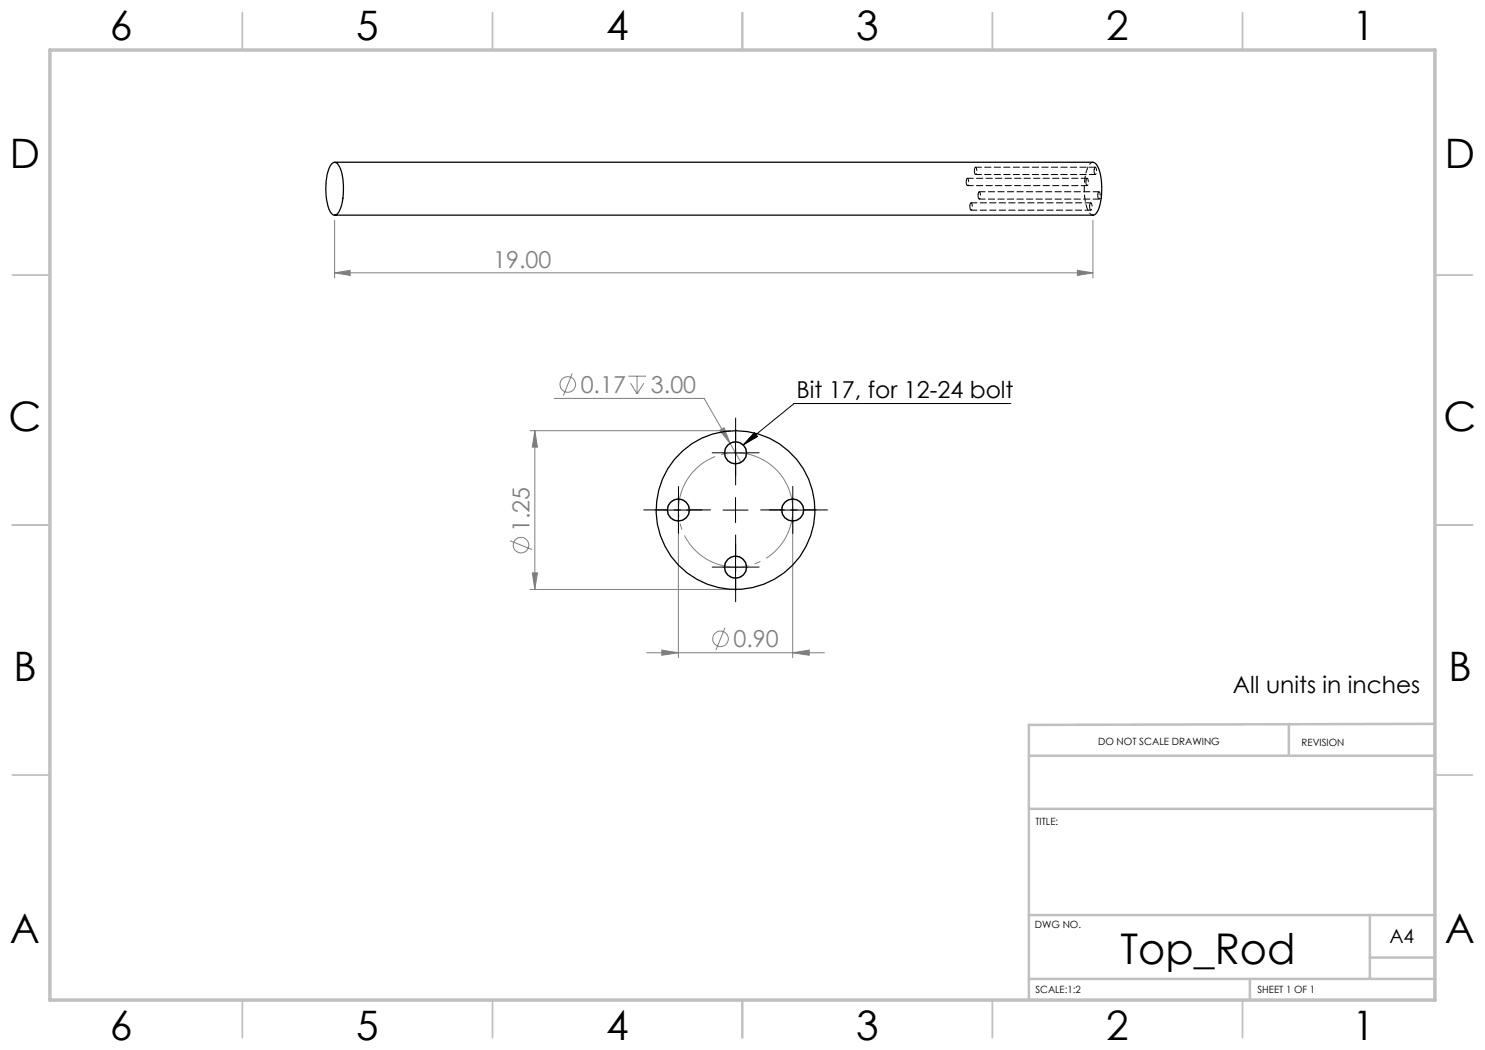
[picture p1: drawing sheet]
<svg xmlns="http://www.w3.org/2000/svg" width="297mm" height="210mm" viewBox="0 0 297 210" stroke-linecap="round" stroke-linejoin="round" font-family="sans-serif">
<g fill="none" stroke="#808080" stroke-width=".2">
<path d="M66.9 54.6l3.1-.5v1zM66.9 44.1v11.5M66.9 54.6h151.7M215.5 54.1l3.1 .5-3.1 .5zM218.6 44.1v11.5M110.8 79.7h30l7.4 12.8M114.4 74.7l-1.7 4.4M125.7 75.2h3.5M126.1 76.7l1.3 2.1M127.4 75.2v3.6M128.8 76.7l-1.4 2.1M106 86.1h40.1"/>
<path d="M107 86.1l.5 3.3h-1zM107 86.1v31.8M143.9 86.1l.9-.5 1.2 3.1zM102 108.2l4.4 1.7M106 117.9h40.1M106.5 114.6h1l-.5 3.3zM135.7 103v28.5M158.5 103v28.5M129.3 130.6h35.6M132.4 130l3.3 .6-3.3 .4zM145 125.5l-1.8 4.5M158.5 130.6l3.4-.6v1z"/>
<circle cx="113.6" cy="76.9" r="1.55"/>
<circle cx="104.2" cy="109" r="1.55"/>
<circle cx="144.1" cy="127.8" r="1.56"/>
</g>
<g fill="none" stroke="#808080" stroke-width=".25">
<circle cx="147.1" cy="90.6" r="2.21"/>
<circle cx="135.7" cy="102" r="2.21"/>
<circle cx="147.1" cy="113.4" r="2.21"/>
<circle cx="158.5" cy="102" r="2.21"/>
</g>
<path d="M135.7 99.5v5M144.6 90.6h5M147.1 88.1v5M147.1 99.5v5M150.9 86.5l.6 .8-2.9 1.7zM158.5 99.5v5M202.2 80.7h-43.4l-10.2 8.3M133.2 102h5M144.6 102h5M144.6 113.4h5M147.1 110.9v5M156 102h5" fill="none" stroke="#000" stroke-width=".2"/>
<path d="M158.1 98.6a11.4 11.4 0 0 0-19.1-4.6 11.4 11.4 0 0 0 4.9 19 11.4 11.4 0 0 0 14.4-13.4l-.2-1" fill="none" stroke="#808080" stroke-width=".2" stroke-dasharray="15.2 1.3 1.3 1.3" stroke-dashoffset=".3" stroke-linecap="butt"/>
<g fill="none" stroke="#c0c0c0" stroke-width=".35">
<path d="M48.5 2.5v7.5M98.5 2.5v7.5M148.5 2.5v7.5M198.5 2.5v7.5M248.5 2.5v7.5M2.5 55h7.5M287 55h7.5M2.5 105h7.5M287 105h7.5M2.5 155h7.5M287 155h7.5M48.5 200v7.5"/>
<path d="M98.5 200v7.5M148.5 200v7.5M198.5 200v7.5M248.5 200v7.5"/>
</g>
<path d="M205.8 151.2h81.2M257.8 144.8v6.4M287 144.8l-81.2 .2v55M205.8 161.8h81.2M205.8 195.8h81.2M205.8 183h81.2M250 195.8v4.2M274 183v12.8M274 191.5h13" fill="none" stroke="#c0c0c0" stroke-width=".5"/>
<path d="M10 10h277v190h-277z" fill="none" stroke="#c0c0c0" stroke-width=".7"/>
<path d="M147.1 97v-13.4M142.1 102h-13.3M147.1 107v13.4M152.1 102h13.4" fill="none" stroke="#000" stroke-width=".2" stroke-dasharray="15.2 1.3 1.3 1.3" stroke-dashoffset="10.5"/>
<g fill="none" stroke="#000" stroke-width=".2" stroke-dasharray="15.2 1.3 1.3 1.3">
<path d="M135.7 99.5v-2.2M144.6 90.6h-2.2M147.1 88.1v-2.2M147.1 93.1v2.2M149.6 90.6h2.2M158.6 99.5v-2.2M133.2 102h-2.2M135.7 104.5v2.2M138.2 102h2.2M144.6 113.4h-2.2M147.1 110.9v-2.2M147.1 115.9v2.2"/>
<path d="M149.6 113.4h2.2M156.1 102h-2.2M158.6 104.5v2.2M161.1 102h2.2"/>
</g>
<g fill="#808080">
<path d="M143.9 86.1l2.1 2.6-1.2-3.1zM132.4 130l3.3 .6-3.3 .4zM158.5 130.6l3.4-.6v1z"/>
<path d="M66.9 54.6l3.1-.5v1zM215.5 54.1l3.1 .5-3.1 .5z"/>
<path d="M107 86.1l.5 3.3h-1zM106.5 114.6h1l-.5 3.3z"/>
</g>
<path d="M150.9 86.5l.6 .8-2.9 1.7z" fill="#000"/>
<g fill="none" stroke="#000" stroke-width=".25">
<path d="M66.5 32.7a.97 .97 0 0 1 1.4 .7 12.4 12.4 0 0 1-.2 9.1 .9 .9 0 0 1-.9 .5 .9 .9 0 0 1-.8-.7 12.1 12.1 0 0 1 .2-9.4zM66.9 32.4l151.8 .1a2.4 2.4 0 0 1 1.3 2 12.6 12.6 0 0 1-.6 8 .84 .84 0 0 1-.8 .5h-151.7"/>
<circle cx="147.1" cy="90.6" r="2.2"/>
<circle cx="135.7" cy="102" r="2.2"/>
<circle cx="147.1" cy="102" r="15.9"/>
<circle cx="147.1" cy="113.4" r="2.2"/>
<circle cx="158.6" cy="102" r="2.2"/>
</g>
<path d="M218.6 32.4a2 2 0 0 0-1.3 1.8 12.9 12.9 0 0 0 .4 8.1 1.16 1.16 0 0 0 .9 .7" fill="none" stroke="#000" stroke-width=".2" stroke-dasharray="1.3 .6" stroke-dashoffset=".5"/>
<path d="M193.2 36.1l.3-.4a1.22 1.22 0 0 1 0 1.4l-.2-.4-.1-.6M194.9 33.9l.2-.5a1.22 1.22 0 0 1 0 1.5l-.2-.4v-.6M195.6 38.8l.2-.4a1.22 1.22 0 0 1 .1 1.4l-.3-.4v-.6M217.2 36.1l.2-.4a1.22 1.22 0 0 1 0 1.4l-.2-.4v-.6M218.8 33.9l.3-.5a1.22 1.22 0 0 1 0 1.5l-.3-.4v-.6M219.6 38.8l.2-.4a1.22 1.22 0 0 1 0 1.4l-.2-.4v-.6M194 41l.2-.4a1.22 1.22 0 0 1 0 1.4l-.2-.4v-.6M217.9 41l.3-.4a1.22 1.22 0 0 1 0 1.4l-.3-.4v-.6" fill="none" stroke="#000" stroke-width=".2" stroke-dasharray="1.3 .6"/>
<path d="M193.5 37.1h23.9M195.1 34.9h24M195.9 39.8h23.9M217.4 35.7h-23.9M219.1 33.4h-24M219.8 38.4h-23.9M194.2 42h24M218.2 40.6h-24" fill="none" stroke="#000" stroke-width=".2" stroke-dasharray="1.3 .6" stroke-dashoffset=".1"/>
<text font-size="8.5" x="224.1" y="192.7">Top_Rod</text>
<g font-size="8.1">
<text x="22" y="8">6</text>
<text x="71.2" y="8">5</text>
<text x="121.2" y="8">4</text>
<text x="171.3" y="8">3</text>
<text x="221.3" y="8">2</text>
<text x="270.5" y="8">1</text>
<text x="2" y="33.6">D</text>
<text x="289" y="33.6">D</text>
<text x="1.7" y="86.1">C</text>
<text x="288.7" y="86.1">C</text>
<text x="2.7" y="136.1">B</text>
<text x="289.7" y="136.1">B</text>
<text x="2" y="188.6">A</text>
<text x="289" y="188.6">A</text>
<text x="22" y="208">6</text>
<text x="71.2" y="208">5</text>
<text x="121.2" y="208">4</text>
<text x="171.3" y="208">3</text>
<text x="221.3" y="208">2</text>
<text x="270.5" y="208">1</text>
</g>
<g font-size="4.7" fill="#808080">
<text x="98.6" y="53.5">19.00</text>
<text x="116.1" y="78.6">0.17</text>
<text x="130.2" y="78.6">3.00</text>
<text x="105.9" y="106.4" transform="rotate(-90 105.9 106.4)">1.25</text>
<text x="146.7" y="129.5">0.90</text>
</g>
<g font-size="4.7">
<text x="159.3" y="79.7">Bit 17, for 12-24 bolt</text>
<text x="246.6" y="138.6">All units in inches</text>
</g>
<text font-size="3.9" x="277.9" y="188.5">A4</text>
<g font-size="2">
<text x="219.6" y="149">DO NOT SCALE DRAWING</text>
<text x="260.3" y="149.2">REVISION</text>
<text x="207.1" y="164.9">TITLE:</text>
<text x="207" y="185.5">DWG NO.</text>
<text x="207.1" y="198.6">SCALE:1:2</text>
<text x="251.5" y="198.6">SHEET 1 OF 1</text>
</g>
</svg>
